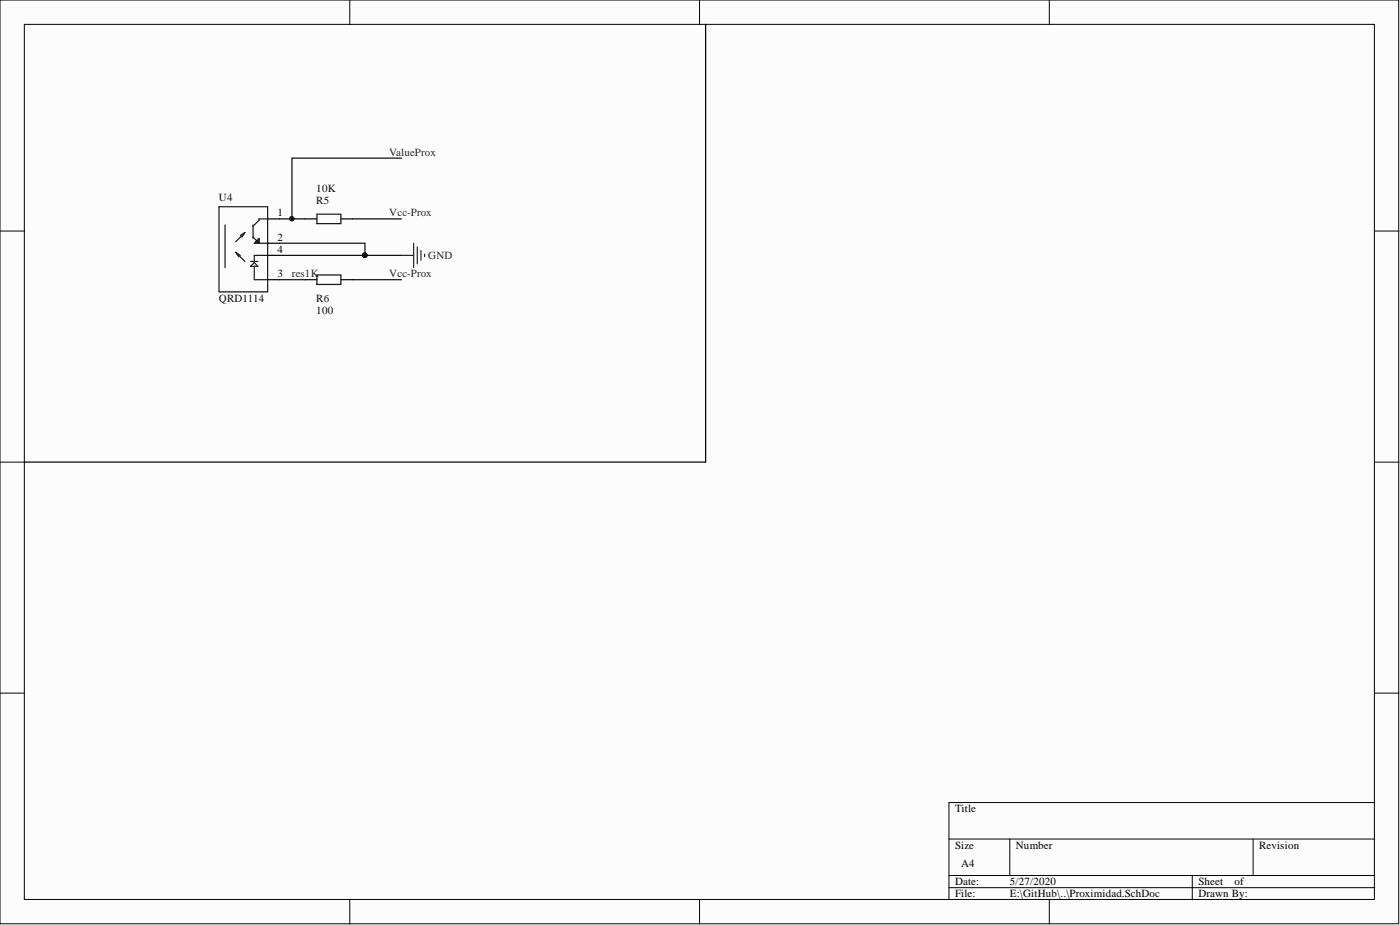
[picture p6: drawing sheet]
<svg xmlns="http://www.w3.org/2000/svg" width="292mm" height="193mm" viewBox="0 0 292 193" stroke-linecap="round" stroke-linejoin="round" font-family="sans-serif">
<g fill="#fcfcfc" stroke="#000" stroke-width=".21">
<path d="M0 0h291.8v192.7h-291.8z"/>
<path d="M5.1 5.1h281.7v182.5h-281.7z"/>
</g>
<g fill="none" stroke="#000" stroke-width=".21">
<path d="M73 0v5.1M146 0v5.1M218.9 0v5.1M0 48.2h5.1M286.8 48.2h5.1M0 96.4h5.1M286.8 96.4h5.1M0 144.6h5.1M286.8 144.6h5.1M198 175h88.8M210.7 175v7.6M261.4 175v7.6"/>
<path d="M286.8 167.4h-88.8v20.3M73 187.7v5.1M146 187.7v5.1M198 182.6h88.8M198 185.2h88.8M218.9 187.7v5.1M248.8 182.6v5.1"/>
</g>
<g fill="none" stroke="#1c1c1c" stroke-width=".25">
<path d="M45.7 43.1h10.1v17.8h-10.1zM47 46.9v8.9M49.2 52.6l.9 .7M49.2 52.6l.6 1M49.2 52.6l1.9 1.9M51.1 48.5l-.6 1M51.1 48.5l-1 .6M51.1 48.5l-1.9 1.9M52.3 54.5h1.5M52.3 55.6l.8-.8 .7 .8zM52.8 46.9v2.8M52.8 49.5l1.3 1.2v-1l-1 1h2.7"/>
<path d="M53.1 55.6v2.8h2.7M53.3 50.5h.3M53.6 50.5l.2 .2v-.5l.3 .3M54.1 50l-.5 .5M55.8 45.7h-1.7v.2l-1.3 1.3M55.8 53.3h-2.7v1.2"/>
</g>
<path d="M147.2 5.1v91.3h-142.1M55.8 58.4h2.6M55.8 53.3h2.6M55.8 50.7h2.6M55.8 45.7h2.6M63.6 58.4h2.5M63.6 45.7h2.5M71.1 58.4h2.5M71.1 45.7h2.5" fill="none" stroke="#000" stroke-width=".25"/>
<path d="M83.8 33h-22.9v12.7M58.4 50.7h17.8v2.6M58.4 53.3h25.4M58.4 45.7h5.2M58.4 58.4h5.2M73.6 45.7h10.2M73.6 58.4h10.2" fill="none" stroke="#0e0e0e" stroke-width=".25"/>
<g fill="#0e0e0e" stroke="#0e0e0e" stroke-width=".21">
<circle cx="76.1" cy="53.2" r=".47"/>
<circle cx="60.9" cy="45.6" r=".47"/>
</g>
<path d="M83.8 53.3h2.5M86.3 50.7v5.1M87.1 51.5v3.6M87.8 52.3v2M88.6 53v.5" fill="none" stroke="#262626" stroke-width=".25"/>
<path d="M66.1 44.7h5v2h-5zM66.1 57.4h5v1.9h-5z" fill="none" stroke="#151515" stroke-width=".25"/>
<g font-size="2.3" fill="#262626">
<text x="81.2" y="32.5">ValueProx</text>
<text x="81.2" y="45.2">Vcc-Prox</text>
<text x="60.9" y="57.8">res1K</text>
<text x="81.2" y="57.8">Vcc-Prox</text>
<text x="89.3" y="54">GND</text>
</g>
<g font-size="2.3" fill="#0e0e0e">
<text x="66" y="40.1">10K</text>
<text x="45.7" y="42">U4</text>
<text x="66" y="42.6">R5</text>
<text x="45.7" y="62.9">QRD1114</text>
<text x="66" y="65.5">100</text>
<text x="66" y="62.9">R6</text>
</g>
<g font-size="2.3">
<text x="57.9" y="45.2">1</text>
<text x="57.9" y="52.8">4</text>
<text x="57.9" y="50.2">2</text>
<text x="57.9" y="57.8">3</text>
<text x="199.3" y="169.5">Title</text>
<text x="199.3" y="177.1">Size</text>
<text x="212" y="177.1">Number</text>
<text x="262.7" y="177.1">Revision</text>
<text x="199.3" y="184.7">Date:</text>
<text x="200.5" y="180.9">A4</text>
<text x="210.7" y="184.7">5/27/2020</text>
<text x="250" y="184.7">Sheet</text>
<text x="257.6" y="184.7">of</text>
<text x="199.3" y="187.2">File:</text>
<text x="210.7" y="187.2">E:\GitHub\..\Proximidad.SchDoc</text>
<text x="250" y="187.2">Drawn By:</text>
</g>
</svg>
